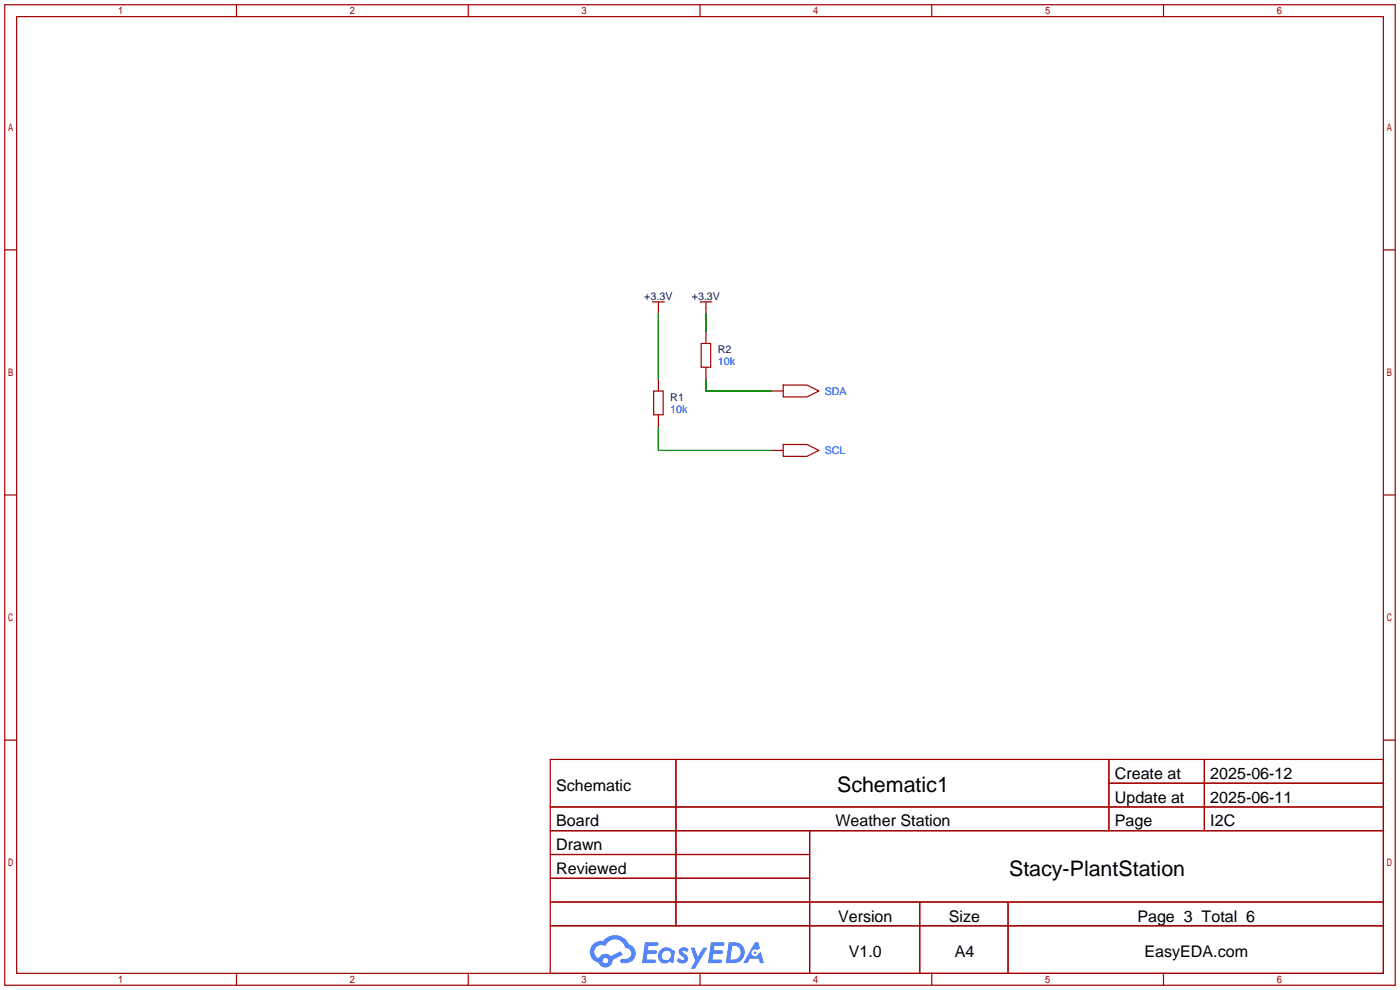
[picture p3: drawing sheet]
<svg xmlns="http://www.w3.org/2000/svg" width="299mm" height="212mm" viewBox="0 0 299 212" stroke-linecap="round" stroke-linejoin="round" font-family="sans-serif">
<g fill="none" stroke="#a10000" stroke-width=".25">
<path d="M1 1h297.2v209.6h-297.2zM3.6 3.6h292.1v204.4h-292.1zM50.5 1v2.6M100.1 1v2.6M149.6 1v2.6M199.1 1v2.6M248.7 1v2.6M1 53.4h2.6M295.7 53.4h2.5M1 105.8h2.6M295.7 105.8h2.5M1 158.2h2.6"/>
<path d="M295.7 158.2h2.5M117.6 162.3h178.1v45.7h-178.1zM117.6 172.5h178.1M117.6 177.5h178.1M144.5 162.3v35.6M173 177.5v30.5M237 162.3v15.2M237 167.4h58.7M257.4 162.3v15.2M117.6 182.6h55.4M117.6 192.8h178.1M117.6 187.7h55.4"/>
<path d="M117.6 197.9h178.1M196.6 192.8v15.2M215.4 192.8v15.2M50.5 208v2.6M100.1 208v2.6M149.6 208v2.6M199.1 208v2.6M248.7 208v2.6"/>
</g>
<g fill="#5487ff">
<path d="M145.3 202.7a1.3 1.3 0 0 1 1.9 .3l-.4 .6a.54 .54 0 0 0-.9-.2l.1 .2a1.34 1.34 0 0 1 .9 1.8 1.47 1.47 0 0 1-2.3-.1l.5-.6 .8 .5a.31 .31 0 0 0 .4-.3 .31 .31 0 0 0-.3-.4 1.12 1.12 0 0 1-.7-1.8z"/>
<path d="M147.6 202.5h.9l.6 2 1.2-2h.9l-2.7 4.6h-.9l1-1.7z"/>
<path d="M137.8 201.4h1.7a1.31 1.31 0 0 1 1.2 .2 .4 .4 0 0 1-.3 .5l-1.8 .1-.1 .9h1.6a.4 .4 0 0 1 .4 .4 .4 .4 0 0 1-.5 .4h-1.6l-.2 1.2h1.4a.46 .46 0 0 1 .5 0 .46 .46 0 0 1 .1 .5l-.4 .2h-2.6z"/>
<path d="M151.9 201.4h1.7a1.32 1.32 0 0 1 1.2 .2 .39 .39 0 0 1-.3 .5l-1.8 .1-.1 .9h1.6a.4 .4 0 0 1 .4 .4 .4 .4 0 0 1-.4 .4h-1.7l-.2 1.2h1.4a.46 .46 0 0 1 .5 0 .46 .46 0 0 1 .1 .5l-.4 .2h-2.6z"/>
<path d="M161.3 201.4h.8l.3 1.3-.6 .4a.75 .75 0 0 0-1.1 .3 .75 .75 0 0 0 .5 1 .75 .75 0 0 0 .9-.7l.5-.2 .6 2.3h-.8l-.3-.9h-1.8l-.5 .9h-1z"/>
<path d="M155.7 201.4l-.6 4.4h1.5a2.27 2.27 0 0 0 2.6-2.2 2.27 2.27 0 0 0-2.7-2.2zM156.5 202.1a1.5 1.5 0 0 1 1.8 1.6 1.5 1.5 0 0 1-1.9 1.4h-.3z"/>
<path d="M141.2 203a1.6 1.6 0 0 0-.3 2.3 1.6 1.6 0 0 0 2.3 .2l.7 .3 .3-2.4-.1-.3-.5-.1a1.58 1.58 0 0 0-2.4 0zM141.8 203.5a.98 .98 0 0 1 1.6 .4 .98 .98 0 0 1-1.1 1.3 .94 .94 0 0 1-.9-.7 .94 .94 0 0 1 .4-1z"/>
<path d="M126.8 201.8a2.37 2.37 0 0 0 1.1 4 1.54 1.54 0 0 0 1.8 1 1.54 1.54 0 0 0 1.2-1.6l2.2-1.1-.5-.8-2 1a1.57 1.57 0 0 0-2.7 .5 1.5 1.5 0 0 1-.7-2.1 1.5 1.5 0 0 1 2.2-.5 2.23 2.23 0 0 1 2.3-1.4 2.23 2.23 0 0 1 2 1.8 1.16 1.16 0 0 1 1.2 1.1 1.16 1.16 0 0 1-1.1 1.2h-.7a.47 .47 0 0 0-.5 .4 .47 .47 0 0 0 .4 .5 2.17 2.17 0 0 0 2.5-.9 2.17 2.17 0 0 0-.3-2.7l-.8-.4a3.2 3.2 0 0 0-5.5-.7l-1.1 .1zM128.8 205.3a.6 .6 0 0 1 1.2 0 .6 .6 0 0 1-1.2 0z"/>
<circle cx="161.4" cy="203.6" r=".28"/>
</g>
<g fill="none" stroke="#a10000" stroke-width=".25">
<path d="M139.4 64.5h2.6M140.7 64.5v2.6M149.6 64.5h2.5M149.9 73.4h2v5.1h-2zM150.9 64.5v2.6M150.9 70.9v2.5M150.9 78.5v2.5M139.7 83.6h2v5h-2zM140.7 81v2.6M140.7 88.6v2.6M164.8 96.3h2.6M164.8 83.6h2.6"/>
<path d="M167.4 95h5.1l2.5 1.3-2.5 1.2h-5.1zM167.4 82.3h5.1l2.5 1.3-2.5 1.2h-5.1z"/>
</g>
<path d="M140.7 67.1v13.9M150.9 67.1v3.8M140.7 91.2v5.1h24.1M150.9 81v2.6h13.9" fill="none" stroke="#008700" stroke-width=".25"/>
<g font-size="4.6">
<text x="178.9" y="169.3">Schematic1</text>
<text x="215.7" y="187.1">Stacy-PlantStation</text>
</g>
<g font-size="3.4">
<text x="238.3" y="166.5">Create at</text>
<text x="258.7" y="166.5">2025-06-12</text>
<text x="118.9" y="169">Schematic</text>
<text x="238.3" y="171.6">Update at</text>
<text x="258.7" y="171.6">2025-06-11</text>
<text x="118.9" y="176.6">Board</text>
<text x="178.6" y="176.6">Weather Station</text>
<text x="238.3" y="176.6">Page</text>
<text x="258.7" y="176.6">I2C</text>
<text x="118.9" y="181.7">Drawn</text>
<text x="118.9" y="186.8">Reviewed</text>
<text x="179.1" y="197">Version</text>
<text x="202.8" y="197">Size</text>
<text x="243.1" y="197">Page 3 Total 6</text>
<text x="181.4" y="204.6">V1.0</text>
<text x="204" y="204.6">A4</text>
<text x="244.6" y="204.6">EasyEDA.com</text>
</g>
<g font-size="2.3" fill="#000080">
<text x="137.7" y="64">+3.3V</text>
<text x="147.9" y="64">+3.3V</text>
<text x="153.4" y="75.5">R2</text>
<text x="143.3" y="85.6">R1</text>
</g>
<g font-size="2.3" fill="#00f">
<text x="153.4" y="78">10k</text>
<text x="143.3" y="88.2">10k</text>
<text x="176.3" y="84.4">SDA</text>
<text x="176.3" y="97.1">SCL</text>
</g>
</svg>
